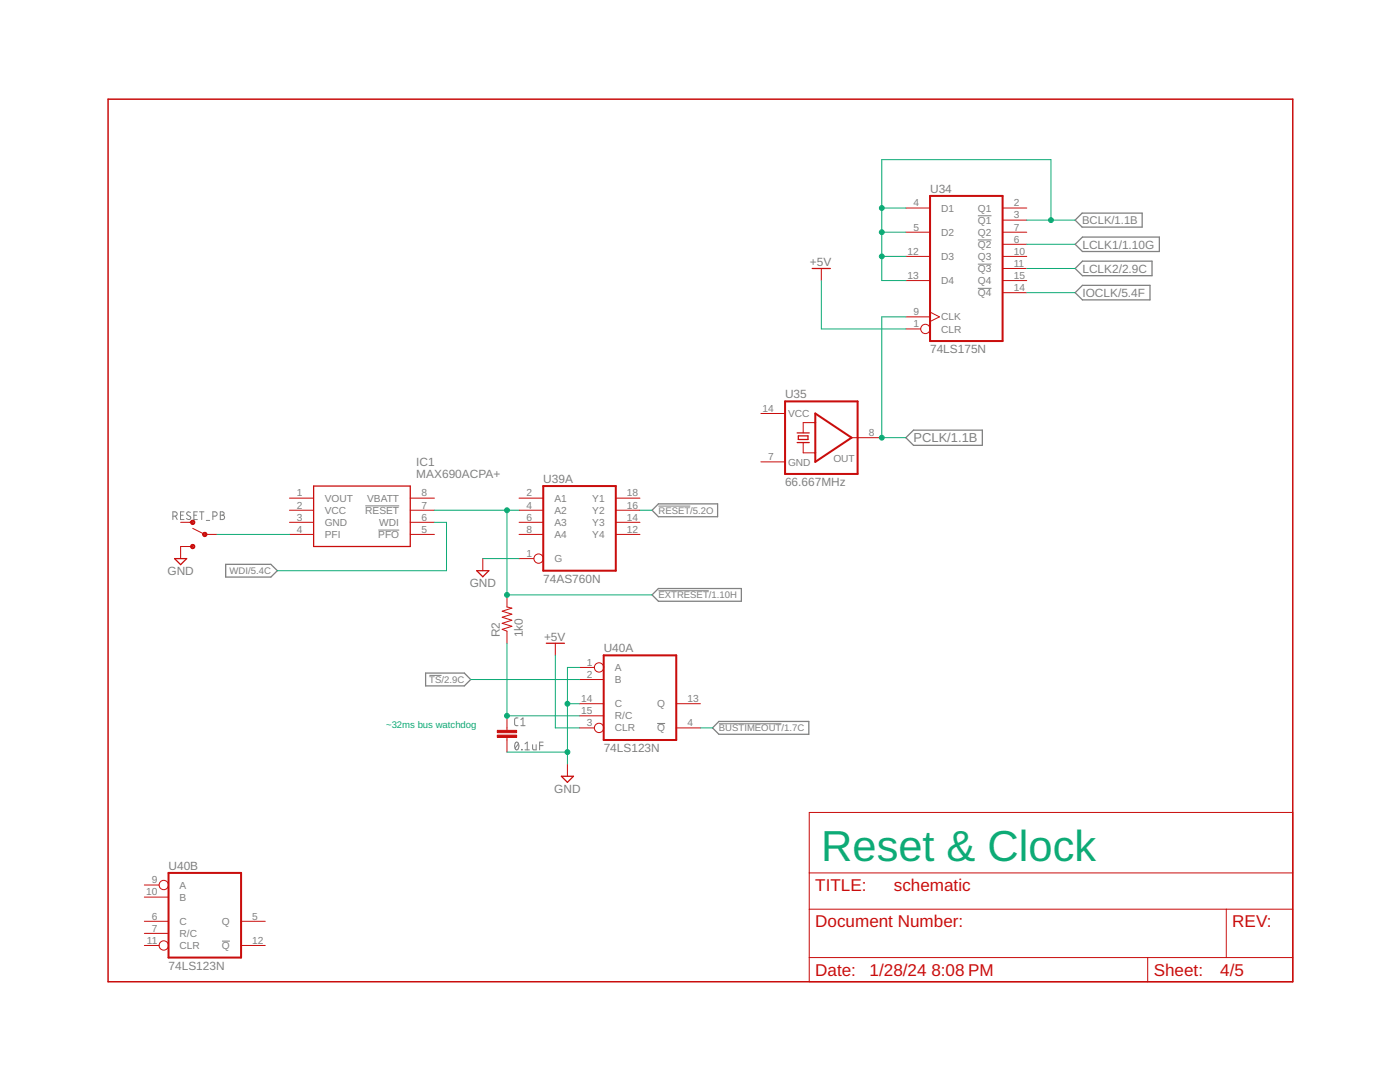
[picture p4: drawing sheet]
<svg xmlns="http://www.w3.org/2000/svg" width="279mm" height="216mm" viewBox="0 0 279 216" stroke-linecap="round" stroke-linejoin="round" font-family="sans-serif">
<g fill="none" stroke="#808080" stroke-width=".2">
<path d="M195.2 43.1h2.7M195.2 47.9h2.7M195.2 52.7h2.7M195.2 57.5h2.7M34.5 103h.4a.43 .43 0 0 0 .5-.4 .43 .43 0 0 0-.5-.5h-.4v1.6M35 103l.4 .7M36 102.8h.6M36.7 102.1h-.7v1.6h.7M38 102.3l-.5-.1-.2 .3v.2l.6 .3a.39 .39 0 0 1 0 .6 .39 .39 0 0 1-.5 0l-.2-.1M38.7 102.8h.5M39.4 102.1h-.7v1.6h.7M39.8 102.1h.9"/>
<path d="M40.3 102.1v1.6M41.2 103.8h.6M42.5 103h.4a.43 .43 0 0 0 .4-.4 .43 .43 0 0 0-.4-.5h-.4v1.6M44 102.1l.7 .2v.3l-.3 .2a.43 .43 0 0 1 .4 .4 .43 .43 0 0 1-.4 .5h-.4zM44 102.8h.4M72.9 100.9h6.8M75.5 105.8h4.2M131.4 101h6.4M131.4 117.9h10.1M85.7 134.8h2.4M102.9 148.2l.2-.1a.89 .89 0 0 1 0 1.5 1 1 0 0 1-.2-1.4zM103.4 143.3h-.5l-.2 .3v1l.2 .2h.5"/>
<path d="M103.5 148.4l-.7 .9M103.9 144.8h.9M103.9 143.6l.5-.3v1.5M104.1 149.5l.1 .1zM104.8 149.6h.8M104.8 148.4l.4-.3v1.5M106.3 148.6v.9l.3 .1h.4v-1M107.7 148.8h.7M108.4 148.1h-.7v1.5M131.1 144.4h1.6M143.5 144.4h12.5M44.3 187.8h1.6"/>
</g>
<path d="M214.6 43.9l1.4-1.4h11.9v2.8h-11.9zM214.6 48.7l1.4-1.4h15.4v2.9h-15.4zM214.6 53.6l1.4-1.5h13.9v2.9h-13.9zM214.6 58.4l1.4-1.5h13.5v2.9h-13.5zM180.8 87.3l1.5-1.5h13.7v3.1h-13.7zM45 112.6h9.1l1.3 1.3-1.3 1.2h-9.1zM130.1 101.8l1.3-1.3h11.8v2.6h-11.8zM130.1 118.7l1.3-1.3h16.6v2.6h-16.6zM84.9 134.3h7.8l1.2 1.3-1.2 1.3h-7.8zM143.5 144h17.9v2.5h-17.9l-1.3-1.3z" fill="none" stroke="#808080" stroke-width=".25"/>
<path d="M21.6 19.8h236.4v176.1h-236.4z" fill="none" stroke="#c90d0c" stroke-width=".3"/>
<g fill="none" stroke="#c90d0c" stroke-width=".2">
<path d="M163.9 53.6v2.4M180.8 41.5h4.8M180.8 46.3h4.8M180.8 51.2h4.8M180.8 56h4.8M200.1 41.5h4.8M200.1 43.9h4.8M200.1 46.3h4.8M200.1 48.7h4.8M200.1 51.2h4.8M200.1 53.6h4.8M200.1 56h4.8"/>
<path d="M200.1 58.4h4.8M180.8 65.6h2.9M180.8 63.2h4.8M185.6 62.3l1.9 .9-1.9 1M57.8 99.4h4.8M81.9 99.4h4.8M103.6 99.4h4.8M122.9 99.4h4.8M151.8 92.2h4.9M151.8 82.5h4.9M160.3 88.3v2.1h2.4M162.7 84.3h-2.4v2.1"/>
<path d="M169.9 87.3h6.1M36 104.2h2.5M38.5 105.4l2.4 1.2h2.4M38.5 109.1h-2.5v2.4M57.8 101.8h4.8M57.8 104.2h4.8M57.8 106.6h4.8M81.9 101.8h4.8M81.9 104.2h4.8M81.9 106.6h4.8M96.4 111.5v2.4M101.2 118.7v2.4l1 .2-2 .7 2 .6-2 .6 2 .6-2 .6 2 .6-2 .6 1 .3v2.5"/>
<path d="M103.6 101.8h4.8M103.6 104.2h4.8M103.6 106.6h4.8M103.6 111.5h2.9M122.9 101.8h4.8M122.9 104.2h4.8M122.9 106.6h4.8M110.8 128.4v2.4M115.7 133.2h2.9M115.7 135.6h4.8M101.2 142.8v2.9M101.2 147.2v2.9"/>
<path d="M113.2 152.5v2.4M115.7 145.2h2.9M115.7 140.4h4.8M115.7 142.8h4.8M135 145.2h4.8M135 140.4h4.8M28.8 176.6h2.9M28.8 179h4.8M161.5 162.1h96.5v33.8h-96.5zM161.5 174.2h96.5M28.8 188.7h2.9M28.8 183.8h4.8"/>
<path d="M28.8 186.2h4.8M48.1 188.7h4.8M48.1 183.8h4.8M161.5 181.4h96.5M161.5 191.1h96.5M229 191.1v4.8M244.7 181.4v9.7"/>
<circle cx="184.7" cy="65.6" r=".93"/>
<circle cx="107.5" cy="111.5" r=".93"/>
<circle cx="119.5" cy="133.2" r=".93"/>
<circle cx="119.5" cy="145.2" r=".93"/>
<circle cx="32.7" cy="176.6" r=".93"/>
<circle cx="32.7" cy="188.7" r=".93"/>
</g>
<path d="M162.1 53.6h3.6M62.6 97h19.3v12.1h-19.3zM159.1 88.3h2.4M159.1 86.4h2.4M159.3 87h1.9v.7h-1.9zM34.8 111.5h2.5l-1.3 1.2zM95.1 113.9h2.5l-1.2 1.2zM109 128.4h3.6M112 154.9h2.4l-1.2 1.2z" fill="none" stroke="#c90d0c" stroke-width=".25"/>
<path d="M185.6 39.1h14.5v29h-14.5zM108.4 97h14.5v16.9h-14.5zM156.7 80.1h14.5v14.5h-14.5zM162.7 82.5l7.2 4.8-7.2 4.9zM120.5 130.8h14.5v16.9h-14.5zM33.6 174.2h14.5v16.9h-14.5z" fill="none" stroke="#c90d0c" stroke-width=".4"/>
<g fill="#c90d0c" stroke="#c90d0c" stroke-width=".2">
<path d="M38.2 103.9a.44 .44 0 0 1 .7 .2 .44 .44 0 0 1-.4 .6 .44 .44 0 0 1-.5-.5h.2a.25 .25 0 0 1 .3-.2 .25 .25 0 0 1 .2 .4 .25 .25 0 0 1-.5 0l-.2-.2z" fill-rule="evenodd"/>
<path d="M38.2 108.7a.44 .44 0 0 1 .7 .2 .44 .44 0 0 1-.4 .6 .44 .44 0 0 1-.5-.4h.2a.25 .25 0 0 1 .3-.3 .25 .25 0 0 1 .2 .4 .25 .25 0 0 1-.4 .1l-.1-.2h-.2z" fill-rule="evenodd"/>
<path d="M40.6 106.3a.44 .44 0 0 1 .7 .2 .44 .44 0 0 1-.3 .6 .44 .44 0 0 1-.6-.5h.2a.25 .25 0 0 1 .3-.2 .25 .25 0 0 1 .2 .4 .25 .25 0 0 1-.4 0l-.3-.2z" fill-rule="evenodd"/>
</g>
<g fill="#c90d0c" stroke="#c90d0c" stroke-width=".2">
<path d="M99.3 146.7h3.8v.5h-3.8z"/>
<path d="M99.3 145.7h3.8v.5h-3.8z"/>
</g>
<g fill="none" stroke="#0dab76" stroke-width=".2">
<path d="M163.9 56v9.6h16.9M176 46.3h4.8M176 41.5h4.8M176 51.2h4.8M204.9 43.9h9.7M204.9 48.7h9.7M204.9 53.6h9.7M204.9 58.4h9.7M209.7 43.9v-12h-33.7v24.1h4.8M180.8 63.2h-4.8v24.1h4.8M43.3 106.6h14.5M86.7 104.2h2.4v9.7h-33.7"/>
<path d="M86.7 101.8h16.9M96.4 111.5h7.2M101.2 101.8v16.9h28.9M127.7 101.8h2.4M93.9 135.6h21.8M101.2 128.4v14.4h14.5M110.8 130.8v14.4h4.9M115.7 133.2h-2.5v19.3M101.2 150.1h12M113.2 140.4h2.5M139.8 145.2h2.4"/>
</g>
<g fill="#0dab76" stroke="#0dab76" stroke-width=".2">
<circle cx="113.2" cy="140.4" r=".49"/>
<circle cx="113.2" cy="150.1" r=".49"/>
<circle cx="176" cy="41.5" r=".49"/>
<circle cx="176" cy="46.3" r=".49"/>
<circle cx="176" cy="51.2" r=".49"/>
<circle cx="209.7" cy="43.9" r=".49"/>
<circle cx="176" cy="87.3" r=".49"/>
<circle cx="101.2" cy="142.8" r=".49"/>
<circle cx="101.2" cy="101.8" r=".49"/>
<circle cx="101.2" cy="118.7" r=".49"/>
</g>
<text font-size="8.7" fill="#0dab76" x="163.9" y="171.8">Reset &amp; Clock</text>
<g font-size="3.4" fill="#c90d0c">
<text x="162.7" y="177.8">TITLE:</text>
<text x="178.4" y="177.8">schematic</text>
<text x="162.7" y="185">Document Number:</text>
<text x="245.9" y="185">REV:</text>
<text x="162.7" y="194.7">Date:</text>
<text x="173.6" y="194.7">1/28/24</text>
<text x="185.9" y="194.7">8:08 PM</text>
<text x="230.3" y="194.7">Sheet:</text>
<text x="243.5" y="194.7">4/5</text>
</g>
<text font-size="2.6" fill="#808080" x="182.3" y="88.3">PCLK/1.1B</text>
<g font-size="2.4" fill="#808080">
<text x="185.6" y="38.5">U34</text>
<text x="161.6" y="53.1">+5V</text>
<text x="216" y="49.6">LCLK1/1.10G</text>
<text x="216" y="54.4">LCLK2/2.9C</text>
<text x="216" y="59.2">IOCLK/5.4F</text>
<text x="185.6" y="70.5">74LS175N</text>
<text x="156.7" y="79.5">U35</text>
<text x="83.1" y="95.4">MAX690ACPA+</text>
<text x="83.1" y="93">IC1</text>
<text x="108.4" y="96.4">U39A</text>
<text x="156.7" y="97">66.667MHz</text>
<text x="33.4" y="114.7">GND</text>
<text x="93.7" y="117.1">GND</text>
<text x="108.4" y="116.3">74AS760N</text>
<text x="99.8" y="127.1" transform="rotate(-90 99.8 127.1)">R2</text>
<text x="104.3" y="127.1" transform="rotate(-90 104.3 127.1)">1k0</text>
<text x="108.6" y="127.9">+5V</text>
<text x="120.5" y="130.2">U40A</text>
<text x="120.5" y="150.1">74LS123N</text>
<text x="110.6" y="158.1">GND</text>
<text x="33.6" y="173.6">U40B</text>
<text x="33.6" y="193.5">74LS123N</text>
</g>
<text font-size="2.2" fill="#808080" x="216" y="44.7">BCLK/1.1B</text>
<g font-size="2" fill="#808080">
<text x="182.3" y="41.2">4</text>
<text x="202.3" y="41.2">2</text>
<text x="182.3" y="46">5</text>
<text x="187.8" y="42.2">D1</text>
<text x="187.8" y="47.1">D2</text>
<text x="195.2" y="42.2">Q1</text>
<text x="195.2" y="44.6">Q1</text>
<text x="195.2" y="47">Q2</text>
<text x="202.3" y="43.6">3</text>
<text x="202.3" y="46">7</text>
<text x="181.1" y="50.8">12</text>
<text x="187.8" y="51.9">D3</text>
<text x="195.2" y="49.5">Q2</text>
<text x="195.2" y="51.9">Q3</text>
<text x="202.3" y="48.4">6</text>
<text x="202.3" y="50.8">10</text>
<text x="202.3" y="53.2">11</text>
<text x="181.1" y="55.6">13</text>
<text x="187.8" y="56.7">D4</text>
<text x="195.2" y="54.3">Q3</text>
<text x="195.2" y="59.1">Q4</text>
<text x="195.2" y="56.7">Q4</text>
<text x="202.3" y="58.1">14</text>
<text x="202.3" y="55.6">15</text>
<text x="182.3" y="65.3">1</text>
<text x="182.3" y="62.9">9</text>
<text x="187.8" y="63.9">CLK</text>
<text x="187.8" y="66.4">CLR</text>
<text x="152.2" y="82.2">14</text>
<text x="157.3" y="83.2">VCC</text>
<text x="173.4" y="87">8</text>
<text x="153.3" y="91.8">7</text>
<text x="157.3" y="92.9">GND</text>
<text x="166.3" y="92.2">OUT</text>
<text x="59.2" y="99.1">1</text>
<text x="59.2" y="101.5">2</text>
<text x="64.8" y="100.1">VOUT</text>
<text x="73.3" y="100.1">VBATT</text>
<text x="84.1" y="99.1">8</text>
<text x="84.1" y="101.5">7</text>
<text x="105.1" y="99.1">2</text>
<text x="105.1" y="101.5">4</text>
<text x="110.6" y="100.1">A1</text>
<text x="118.2" y="100.1">Y1</text>
<text x="125.1" y="101.5">16</text>
<text x="125.1" y="99.1">18</text>
<text x="59.2" y="103.9">3</text>
<text x="59.2" y="106.3">4</text>
<text x="64.8" y="102.5">VCC</text>
<text x="64.8" y="105">GND</text>
<text x="64.8" y="107.4">PFI</text>
<text x="72.9" y="102.5">RESET</text>
<text x="75.5" y="107.4">PFO</text>
<text x="75.7" y="104.9">WDI</text>
<text x="84.1" y="103.9">6</text>
<text x="84.1" y="106.3">5</text>
<text x="105.1" y="103.9">6</text>
<text x="105.1" y="106.3">8</text>
<text x="110.6" y="102.5">A2</text>
<text x="110.6" y="105">A3</text>
<text x="110.6" y="107.4">A4</text>
<text x="118.2" y="107.4">Y4</text>
<text x="118.2" y="104.9">Y3</text>
<text x="118.2" y="102.5">Y2</text>
<text x="125.1" y="106.3">12</text>
<text x="125.1" y="103.9">14</text>
<text x="105.1" y="111.1">1</text>
<text x="110.6" y="112.2">G</text>
<text x="117.1" y="132.8">1</text>
<text x="117.1" y="135.3">2</text>
<text x="122.7" y="133.9">A</text>
<text x="122.7" y="136.3">B</text>
<text x="116" y="140.1">14</text>
<text x="116" y="142.5">15</text>
<text x="122.7" y="141.1">C</text>
<text x="122.7" y="143.5">R/C</text>
<text x="131.1" y="141.1">Q</text>
<text x="137.2" y="140.1">13</text>
<text x="117.1" y="144.9">3</text>
<text x="122.7" y="146">CLR</text>
<text x="131.1" y="146">Q</text>
<text x="137.2" y="144.9">4</text>
<text x="29.1" y="178.7">10</text>
<text x="30.3" y="176.3">9</text>
<text x="35.9" y="177.3">A</text>
<text x="35.9" y="179.7">B</text>
<text x="30.3" y="183.5">6</text>
<text x="30.3" y="185.9">7</text>
<text x="35.9" y="184.6">C</text>
<text x="44.3" y="184.6">Q</text>
<text x="50.3" y="183.5">5</text>
<text x="29.3" y="188.3">11</text>
<text x="35.9" y="189.4">CLR</text>
<text x="35.9" y="187">R/C</text>
<text x="44.3" y="189.4">Q</text>
<text x="50.3" y="188.3">12</text>
</g>
<g font-size="1.9" fill="#808080">
<text x="131.4" y="102.5">RESET/5.2O</text>
<text x="45.8" y="114.6">WDI/5.4C</text>
<text x="131.4" y="119.4">EXTRESET/1.10H</text>
<text x="85.7" y="136.3">TS/2.9C</text>
<text x="143.5" y="145.9">BUSTIMEOUT/1.7C</text>
</g>
<text font-size="1.9" fill="#0dab76" x="77.1" y="145.2">~32ms bus watchdog</text>
</svg>
